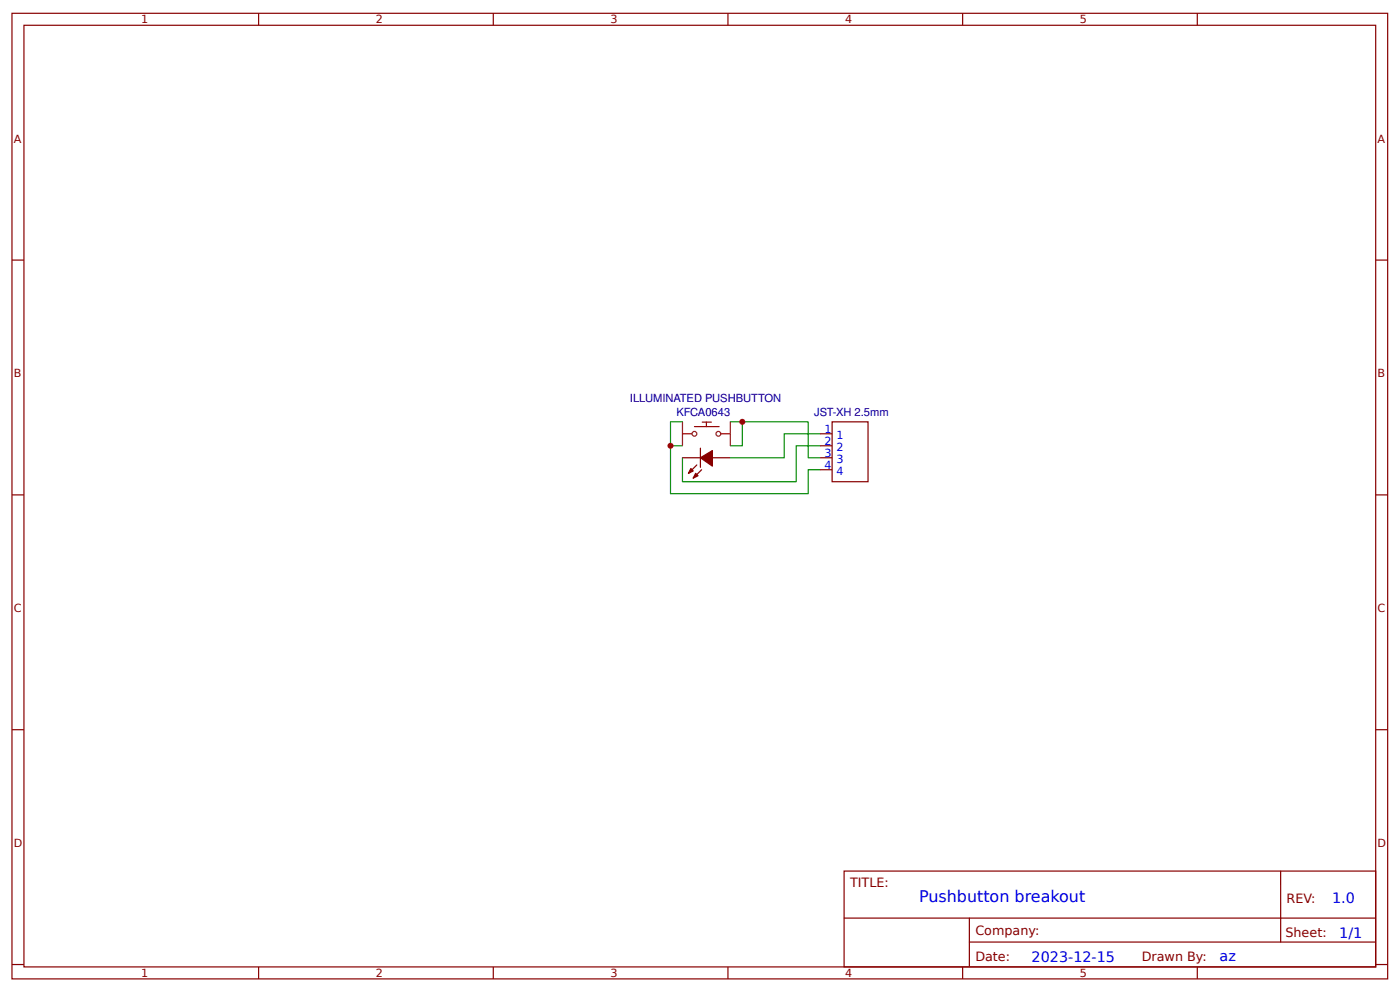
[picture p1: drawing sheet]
<svg xmlns="http://www.w3.org/2000/svg" width="309mm" height="219mm" viewBox="0 0 309 219" stroke-linecap="round" stroke-linejoin="round" font-family="sans-serif">
<path d="M150.8 93.2h-2.6v5.3M150.8 98.5h-2.6v10.5h30.4v-5.3h2.6M161.4 93.2h17.2v7.9h2.6M164 93.2v5.3h-2.6M181.2 98.5h-5.3v7.9h-25.1v-5.3M181.2 95.8h-7.9v5.3h-11.9" fill="none" stroke="#080" stroke-width=".26"/>
<g fill="none" stroke="#800" stroke-width=".26">
<path d="M2.6 2.9h304.1v213.3h-304.1zM5.3 5.6h298.7v207.9h-298.7zM57.1 2.9v2.7M109 2.9v2.7M160.9 2.9v2.7M212.7 2.9v2.7M264.6 2.9v2.7M2.6 57.4h2.7M304 57.4h2.7M154.8 99v4.2M181.2 95.8h2.7M181.2 98.5h2.7"/>
<path d="M2.6 109.3h2.7M150.8 101.1h4M154 102.7l-1.9 1.8M155 103.7l-1.8 1.9M157.4 101.1h4M181.2 101.1h2.7M181.2 103.7h2.7M304 109.3h2.7M2.6 161.2h2.7M304 161.2h2.7M186.5 192.4h117.5v21.1h-117.5zM283 192.4v15.7"/>
<path d="M2.6 213h2.7M57.1 213.5v2.7M109 213.5v2.7M160.9 213.5v2.7M186.6 202.8h117.3M212.7 213.5v2.7M214.2 208.1h89.7M214.2 202.8v10.5M264.6 213.5v2.7M304 213h2.7"/>
</g>
<path d="M183.9 93.2h7.9v13.2h-7.9z" fill="none" stroke="#800000" stroke-width=".26"/>
<path d="M150.8 95.8h2M153.5 94.2h5.4M155.2 93.2h2M156.1 93.2v1M159.3 95.8h2" fill="none" stroke="#900" stroke-width=".26"/>
<g fill="none" stroke="#8d2323" stroke-width=".26">
<path d="M150.8 93.2v5.3M161.4 93.2v5.3"/>
<circle cx="153.5" cy="95.8" r=".53"/>
<circle cx="158.7" cy="95.8" r=".53"/>
</g>
<g fill="#800" stroke="#800" stroke-width=".26">
<path d="M152.7 103.5l.5 .5-1.1 .5z"/>
<path d="M153.7 104.5l.6 .6-1.1 .5z"/>
<path d="M154.8 101.1l2.6-1.6v3.4z"/>
</g>
<g fill="#c00">
<circle cx="148.2" cy="98.5" r=".66"/>
<circle cx="164" cy="93.2" r=".66"/>
</g>
<text font-size="3.5" fill="#00f" x="203.1" y="199.1">Pushbutton breakout</text>
<g font-size="3.2" fill="#00f">
<text x="294.4" y="199.3">1.0</text>
<text x="296" y="207.1">1/1</text>
<text x="228" y="212.3">2023-12-15</text>
<text x="269.5" y="212.3">az</text>
</g>
<g font-size="2.8" fill="#800">
<text x="187.9" y="195.8">TITLE:</text>
<text x="284.3" y="199.3">REV:</text>
<text x="215.5" y="206.5">Company:</text>
<text x="284.1" y="206.9">Sheet:</text>
<text x="215.5" y="212.2">Date:</text>
<text x="252.3" y="212.3">Drawn By:</text>
</g>
<g font-size="2.5" fill="#800">
<text x="31.2" y="5.2">1</text>
<text x="83.1" y="5.2">2</text>
<text x="134.9" y="5.2">3</text>
<text x="186.8" y="5.2">4</text>
<text x="238.7" y="5.2">5</text>
<text x="3" y="31.5">A</text>
<text x="304.4" y="31.5">A</text>
<text x="3" y="83.4">B</text>
<text x="304.4" y="83.4">B</text>
<text x="3" y="135.2">C</text>
<text x="304.4" y="135.2">C</text>
<text x="3" y="187.1">D</text>
<text x="304.4" y="187.1">D</text>
<text x="31.2" y="215.8">1</text>
<text x="83.1" y="215.8">2</text>
<text x="134.9" y="215.8">3</text>
<text x="186.8" y="215.8">4</text>
<text x="238.7" y="215.8">5</text>
</g>
<g font-size="2.5" fill="#000080">
<text x="139.2" y="88.7">ILLUMINATED PUSHBUTTON</text>
<text x="149.5" y="91.8">KFCA0643</text>
<text x="179.9" y="91.8">JST-XH 2.5mm</text>
</g>
<g font-size="2.5" fill="#00f">
<text x="182.2" y="95.5">1</text>
<text x="182.2" y="98.2">2</text>
<text x="182.2" y="100.8">3</text>
<text x="184.9" y="96.9">1</text>
<text x="184.9" y="99.5">2</text>
<text x="182.2" y="103.5">4</text>
<text x="184.9" y="102.2">3</text>
<text x="184.9" y="104.8">4</text>
</g>
</svg>
